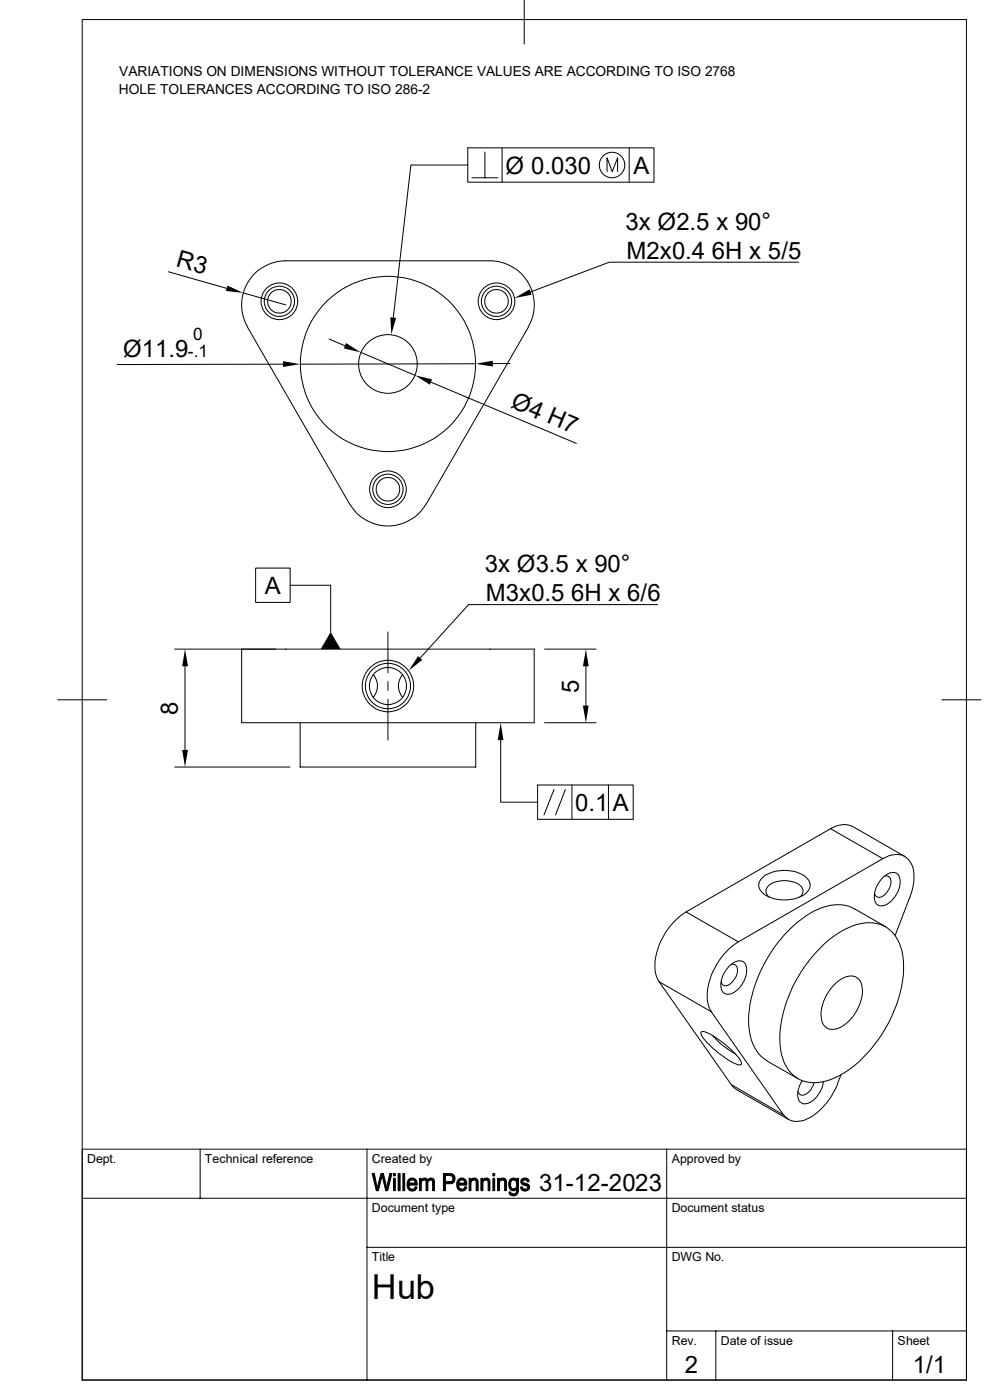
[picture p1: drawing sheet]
<svg xmlns="http://www.w3.org/2000/svg" width="210mm" height="297mm" viewBox="0 0 210 297" stroke-linecap="round" stroke-linejoin="round" font-family="sans-serif">
<g fill="none" stroke="#000" stroke-width=".21">
<path d="M17.4 4.1h187.6v288.7h-187.6zM111.2 0v9.4M99.2 35h-12l-3.8 32.4M99.2 31.4h39.5v7.3h-39.5zM100.1 37.7h5.5M102.9 32.3v5.4M106.5 31.4v7.3M128.8 36.4v-2.9l1.1 2.9 1.1-2.9v2.9M133.5 31.4v7.3M35.7 57.7l12.4 3.5M169.4 55.6h-40.2l-16.6 6.3M51.6 62.1l9 2.6"/>
<path d="M52.5 69.4l21.7 37.5M52.5 69.3a9.3 9.3 0 0 1 8.1-14h43.4a9.3 9.3 0 0 1 8.1 14M60 77.3h-35.2M69.8 71.9l3.4 1.5M76.5 74.8l11.6 4.8M100.9 77.2l-37.2 .1M104.6 77.1h3.6M112.1 69.4l-21.7 37.5M91.4 81.1l30.9 13M90.4 106.9a9.3 9.3 0 0 1-16.2 0M37 137.7h21.5M51.3 137.7h62v15.6h-62z"/>
<path d="M54.2 120.5h7.4v7.3h-7.4zM61.6 124.2h8.5v9.9M82.3 134.1v8.6M115.5 137.7h10.9M139.5 128.3h-40.1l-10.2 11.3M12.2 148.5h10.4M39.2 141.4v17.7M63.7 153.3v9.4h37.2v-9.4M79.2 143.1l.6 1.1 .3 1.3-.3 1.3-.6 1.2M82.3 144.6v1.9M82.3 148.3v8.7M85.4 143.1l-.6 1.1-.3 1.3 .3 1.3 .6 1.2"/>
<path d="M106.2 157v13.2h7.8M115.5 153.3h10.9M124.3 141.4v8.3M199.8 148.5h8.3M37 162.7h24.5M114 166.5h20.3v7.3h-20.3zM117.5 167.5l-2.1 5.4M119.9 167.5l-2 5.4M121.3 166.5v7.3M129.1 166.5v7.3M176.2 175.8l-30.7 17.7M176.2 175.8l11.1 6.4"/>
<path d="M180.8 175.3a4.9 4.9 0 0 0-4.6 .5M180.9 175.3l11 6.4M145.5 193.5a14.4 14.4 0 0 0-6.5 12.5l.3 1.2 .5 1M145.5 193.5l11.1 6.3M156.6 199.8a14.4 14.4 0 0 0-6.5 12.5l.3 1.3 .5 1M161.8 186.2a7.8 7.8 0 0 1 9.3 0 2.13 2.13 0 0 1-.5 3.6 8.1 8.1 0 0 1-8.8-.4 2.01 2.01 0 0 1 0-3.2zM163.2 190.3a1.62 1.62 0 0 1-.7-1.6 1.62 1.62 0 0 1 1.2-1.2 5.9 5.9 0 0 1 6.2 .5 1.48 1.48 0 0 1-.2 2.3M181.2 192.8l6.7 3.8M181.2 192.8a8.7 8.7 0 0 0-8.4 .4 28.8 28.8 0 0 0-14 23.3 10.6 10.6 0 0 0 2.7 7.6l1.2 .9M187.3 182.2a4.2 4.2 0 0 1 5.4 .1 6.8 6.8 0 0 1 .8 6.4l-.5 1.7M187.3 182.2l-30.7 17.6M187.4 186.1a2.29 2.29 0 0 1 3.1-.6 4.3 4.3 0 0 1-.7 4.8 3.6 3.6 0 0 1-3.2 1.9 2.22 2.22 0 0 1-1-3l.4-1.2z"/>
<path d="M187.7 185.8a1.18 1.18 0 0 1 1.1 .5 1.18 1.18 0 0 1 .2 1.2 3.3 3.3 0 0 1-2.7 2.9 .89 .89 0 0 1-.8-.8M193 190.4l-3.1 8M139.8 208.3l11.1 6.3 15.3 21.9-11-6.4zM148.7 218.9h.2a6.9 6.9 0 0 1 3.9 1.9 17.2 17.2 0 0 1 4.4 4.4l.1 .4-.2 .3a6.9 6.9 0 0 1-3.9-2 17.2 17.2 0 0 1-4.4-4.3zM151.2 219.7l2.2 2.2 2.6 1.7M154.8 204.9a2.29 2.29 0 0 1 3.1-.7 4.3 4.3 0 0 1-.6 4.8 3.6 3.6 0 0 1-3.2 1.9 2.22 2.22 0 0 1-1.1-3l.4-1.1zM155.1 204.6a1.18 1.18 0 0 1 1.2 .4 1.18 1.18 0 0 1 .1 1.2 3.3 3.3 0 0 1-2.6 2.9 .89 .89 0 0 1-.8-.8M174.1 201a16 16 0 0 1 10.2-5.3 7 7 0 0 1 7 6.1 24 24 0 0 1-3.4 16.3 25.3 25.3 0 0 1-11.5 10.8 7.6 7.6 0 0 1-8.6-1.3 11.1 11.1 0 0 1-2.4-8.1 29.4 29.4 0 0 1 8.7-18.5zM177.3 208.5a4.2 4.2 0 0 1 4.2-1.3 3.4 3.4 0 0 1 1.4 3.8 9.4 9.4 0 0 1-5.3 7.2 2.48 2.48 0 0 1-3.4-2.5 9.3 9.3 0 0 1 3.1-7.2zM155.2 230.1l1 1 11.1 6.4M162.6 225l6.7 3.9M170.2 229.3a4.1 4.1 0 0 0-.5 4.5 2.17 2.17 0 0 0 2.9-.5 6.6 6.6 0 0 0 2.1-3.8"/>
<path d="M172.7 229.7a3.1 3.1 0 0 1-2.7 2.6 .92 .92 0 0 1-.7-.7M177.7 229.9a13.9 13.9 0 0 1-7 7.7 3.7 3.7 0 0 1-4.5-1.1M178.4 228l-.7 1.9M17.4 254.2h187.6M42.5 243.8v10.4M77.9 243.8v49M141.4 243.8v49M205 243.8h-187.6v49M77.9 264.6h127.1M141.4 282.4h63.6M151.8 282.4v10.4M189.4 282.4v10.4"/>
<circle cx="129.8" cy="35" r="2.7"/>
<circle cx="59.3" cy="63.9" r="2.51"/>
<circle cx="59.3" cy="63.9" r="3.2"/>
<circle cx="59.3" cy="63.9" r="3.9"/>
<circle cx="82.3" cy="77.2" r="6.2"/>
<circle cx="82.3" cy="77.2" r="18.6"/>
<circle cx="105.3" cy="63.9" r="2.51"/>
<circle cx="105.3" cy="63.9" r="3.2"/>
<circle cx="105.3" cy="63.9" r="3.9"/>
<circle cx="82.3" cy="103.8" r="2.51"/>
<circle cx="82.3" cy="103.8" r="3.2"/>
<circle cx="82.3" cy="103.8" r="3.9"/>
<circle cx="82.3" cy="145.5" r="3.9"/>
<circle cx="82.3" cy="145.5" r="5.5"/>
<circle cx="82.3" cy="145.6" r="4.8"/>
</g>
<g fill="#000" stroke="#000" stroke-width=".21">
<path d="M79 249h.4l.7 3.1-.3 .5z" fill-rule="evenodd"/>
<path d="M80.8 249h.5l-.3 .4-.7 3.2h-.5z" fill-rule="evenodd"/>
<path d="M81.3 249l.7 3.1-.2 .5-.8-3.2z" fill-rule="evenodd"/>
<path d="M82.7 249h.4l-.8 3.6h-.5z" fill-rule="evenodd"/>
<path d="M83.5 250h.4v2.6h-.4z" fill-rule="evenodd"/>
<path d="M83.5 249h.4v.5h-.4z" fill-rule="evenodd"/>
<path d="M84.5 249h.4v3.6h-.4z" fill-rule="evenodd"/>
<path d="M85.5 249h.4v3.6h-.4z" fill-rule="evenodd"/>
<path d="M86.7 250.3h.8l-.6 .3-.1 .4 1.7 .2v.2h-1.8l.2 .6 .6 .3h-.8a1.89 1.89 0 0 1 0-2z" fill-rule="evenodd"/>
<path d="M86.7 250.2a1.04 1.04 0 0 1 1.2-.2 1.04 1.04 0 0 1 .6 1.1l-1.7-.1h1.3l-.1-.4-.3-.3z" fill-rule="evenodd"/>
<path d="M86.7 252.3h.9l.5-.5h.4a1.03 1.03 0 0 1-.8 .9 1.03 1.03 0 0 1-1-.4z" fill-rule="evenodd"/>
<path d="M89 250h.3v.4h.4l-.3 .4v1.8h-.4z" fill-rule="evenodd"/>
<path d="M89.3 250.4l.7-.1z" fill-rule="evenodd"/>
<path d="M89.5 250.2a.75 .75 0 0 1 1.2 .2z" fill-rule="evenodd"/>
<path d="M90.2 250.4l1.2-.1-.4 .1-.2 .3v1.9h-.4v-1.9z" fill-rule="evenodd"/>
<path d="M91 250a.74 .74 0 0 1 .9 0 .74 .74 0 0 1 .3 .8v1.8h-.4l-.1-2-.2-.3h-.7z" fill-rule="evenodd"/>
<path d="M94.1 249h1.7l.6 .4h-1.9v1.3l1.8 .1-.6 .3h-1.2v1.5h-.4z" fill-rule="evenodd"/>
<path d="M95.3 249.4h1.1l.1 .4-.2 1-1.8-.1h.8a.67 .67 0 0 0 .8-.7 .67 .67 0 0 0-.8-.6z" fill-rule="evenodd"/>
<path d="M97.2 250.3h.8l-.5 .3-.2 .4 1.7 .1v.3h-1.7l.2 .7 .5 .2h-.8a1.93 1.93 0 0 1 0-2z" fill-rule="evenodd"/>
<path d="M97.2 250.3a1.04 1.04 0 0 1 1.2-.3 1.04 1.04 0 0 1 .6 1.1l-1.7-.1h1.3l-.3-.6z" fill-rule="evenodd"/>
<path d="M97.2 252.3h1l.4-.5h.4a1.03 1.03 0 0 1-.7 .9 1.03 1.03 0 0 1-1.1-.4z" fill-rule="evenodd"/>
<path d="M99.5 250h.4v.4h.4l-.4 .6v1.6h-.4z" fill-rule="evenodd"/>
<path d="M99.9 250.4l.6-.1z" fill-rule="evenodd"/>
<path d="M100 250.2a.85 .85 0 0 1 1-.2 .85 .85 0 0 1 .4 1v1.6h-.4v-1.9l-.2-.3z" fill-rule="evenodd"/>
<path d="M102 250h.4v.4h.4l-.4 .5v1.7h-.4z" fill-rule="evenodd"/>
<path d="M102.4 250.3h.6z" fill-rule="evenodd"/>
<path d="M102.5 250.2a.85 .85 0 0 1 1-.2 .85 .85 0 0 1 .4 1v1.6h-.4v-2l-.3-.3z" fill-rule="evenodd"/>
<path d="M104.6 250h.3v2.6h-.3z" fill-rule="evenodd"/>
<path d="M104.6 249h.3v.5h-.3z" fill-rule="evenodd"/>
<path d="M105.5 250h.4v.4h.4l-.3 .5v1.7h-.5z" fill-rule="evenodd"/>
<path d="M106 250.3h.6z" fill-rule="evenodd"/>
<path d="M106 250.2a.85 .85 0 0 1 1-.2 .85 .85 0 0 1 .4 1v1.6h-.3l-.1-2-.3-.3z" fill-rule="evenodd"/>
<path d="M108 252.9h.4l.1 .3 .4 .1-.8 .1z" fill-rule="evenodd"/>
<path d="M108.2 250.2l.8 .1a1.16 1.16 0 0 0-.5 1.8l.5 .2h1h-.4a.96 .96 0 0 1-1.2 .2 .96 .96 0 0 1-.5-1.1l.1-.6z" fill-rule="evenodd"/>
<path d="M108.3 250.1a.88 .88 0 0 1 1.3 .2l-1.4-.1z" fill-rule="evenodd"/>
<path d="M108.1 253.4l1.2-.2 .3-.4v-.5h.4a1.11 1.11 0 0 1-.5 1.2 1.11 1.11 0 0 1-1.4-.1z" fill-rule="evenodd"/>
<path d="M109.1 250.3h.5v-.3h.4v2.3h-1a1.14 1.14 0 0 0 .1-2z" fill-rule="evenodd"/>
<path d="M110.6 250.3h.8a.4 .4 0 0 0-.5 .4 .4 .4 0 0 0 .5 .3 .87 .87 0 0 1 .9 1.2 .87 .87 0 0 1-1.3 .4l-.4-.3h.8a.41 .41 0 0 0 .5-.4 .41 .41 0 0 0-.5-.4 .85 .85 0 0 1-.8-1.2z" fill-rule="evenodd"/>
<path d="M110.4 251.8h.4l.2 .4 .4 .1h-.8z" fill-rule="evenodd"/>
<path d="M110.7 250.1a.98 .98 0 0 1 1.6 .6h-.4l-.3-.4h-1z" fill-rule="evenodd"/>
</g>
<g fill="#000">
<path d="M48.3 60.6l3.3 1.5-3.7-.4zM60 76.6l3.7 .7-3.7 .6zM73.4 72.8l3.1 2-3.6-.9zM82.8 67.3l1.2 .1-1 3.6zM100.9 77.2l3.7-.7v1.3zM109.1 63.2l3.3-1.8 .4 1.1zM88.1 79.6l3.6 .9-.5 1.1zM70.1 134.1l2.2 3.6h-4.3zM88.7 139.2l.9 .8-2.9 2.3zM39.2 137.7l.7 3.7h-1.2zM38.7 159.1h1.2l-.7 3.6zM106.2 153.3l.6 3.7h-1.2z"/>
<path d="M124.3 137.7l.6 3.7h-1.2zM123.7 149.7h1.2l-.6 3.6z"/>
</g>
<text font-size="7.3" x="78.9" y="275.6">Hub</text>
<g font-size="5.1">
<text x="107.2" y="36.8">Ø 0.030</text>
<text x="134.4" y="36.8">A</text>
<text x="132.7" y="48.7">3x Ø2.5 x 90°</text>
<text x="37.2" y="56.5" transform="rotate(16 37.2 56.5)">R3</text>
<text x="132.9" y="54.9">M2x0.4 6H x 5/5</text>
<text x="26.1" y="75.7">Ø11.9</text>
<text x="108.2" y="86.4" transform="rotate(23 108.2 86.4)">Ø4 H7</text>
<text x="56.2" y="126">A</text>
<text x="102.8" y="121.4">3x Ø3.5 x 90°</text>
<text x="103" y="127.6">M3x0.5 6H x 6/6</text>
<text x="122.8" y="146.9" transform="rotate(-90 122.8 146.9)">5</text>
<text x="37.7" y="151.6" transform="rotate(-90 37.7 151.6)">8</text>
<text x="122" y="172">0.1</text>
<text x="130" y="172">A</text>
<text x="114.3" y="252.6">31-12-2023</text>
<text x="145.2" y="291.4">2</text>
<text x="193.6" y="291.4">1/1</text>
</g>
<g font-size="3.6">
<text x="39.9" y="75.7">-.1</text>
<text x="41" y="72.2">0</text>
</g>
<g font-size="2.9">
<text x="25.3" y="16.2">VARIATIONS ON DIMENSIONS WITHOUT TOLERANCE VALUES ARE ACCORDING TO ISO 2768</text>
<text x="25.2" y="19.9">HOLE TOLERANCES ACCORDING TO ISO 286-2</text>
</g>
<g font-size="2.6">
<text x="18.5" y="246.7">Dept.</text>
<text x="43.5" y="246.7">Technical reference</text>
<text x="78.9" y="246.7">Created by</text>
<text x="142.5" y="246.7">Approved by</text>
<text x="78.9" y="257.1">Document type</text>
<text x="142.5" y="257.1">Document status</text>
<text x="78.9" y="267.5">Title</text>
<text x="142.5" y="267.5">DWG No.</text>
<text x="142.5" y="285.3">Rev.</text>
<text x="152.9" y="285.3">Date of issue</text>
<text x="190.4" y="285.3">Sheet</text>
</g>
</svg>
